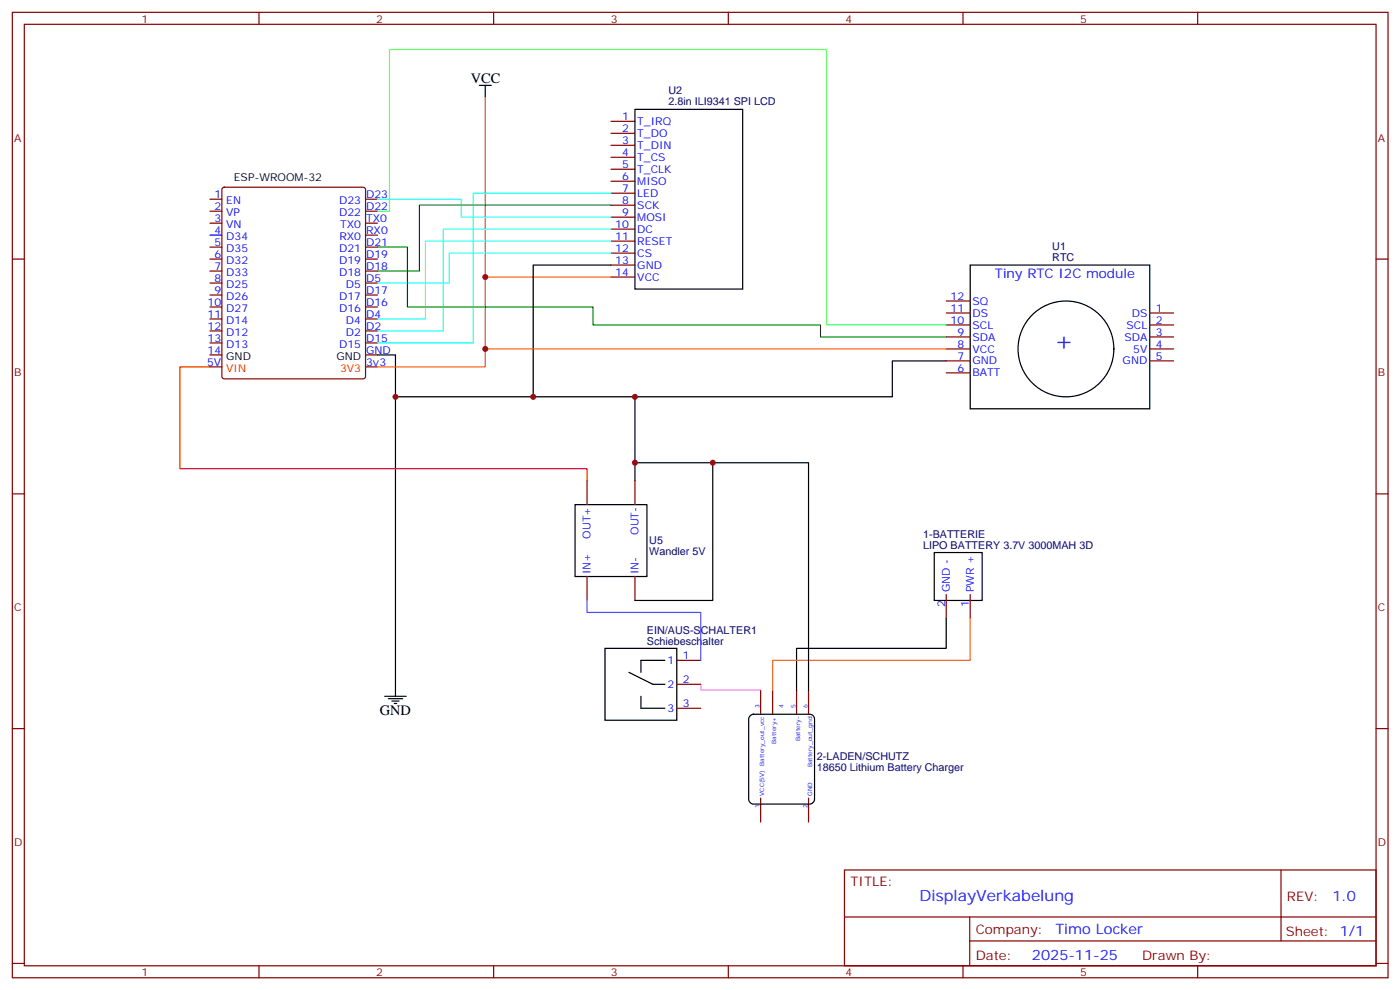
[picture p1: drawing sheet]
<svg xmlns="http://www.w3.org/2000/svg" width="413mm" height="292mm" viewBox="0 0 413 292" stroke-linecap="round" stroke-linejoin="round" font-family="sans-serif">
<g fill="none" stroke="#870000" stroke-width=".35">
<path d="M3.6 3.6h405.4v284.4h-405.4zM7.2 7.2h398.2v277.2h-398.2zM76.3 3.6v3.6M145.5 3.6v3.6M214.6 3.6v3.6M283.7 3.6v3.6M352.9 3.6v3.6M180 35.7h7.1M180 39.3h7.1M61.8 58.7h3.6M65.6 55.3l.5-.2h40.9l.5 .2 .2 .5v55.1l-.2 .5-.5 .2h-40.9l-.5-.3-.2-.4v-55.1zM107.7 58.7h3.5"/>
<path d="M180 42.8h7.1M180 46.3h7.1M180 49.8h7.1M180 53.4h7.1M180 56.9h7.1M3.6 76.3h3.6M61.8 76.3h3.6M61.8 62.2h3.6M61.8 65.7h3.6M61.8 72.8h3.6M61.8 79.8h3.6M107.7 76.3h3.5"/>
<path d="M107.7 62.2h3.5M107.7 65.7h3.5M107.7 69.3h3.5M107.7 72.8h3.5M107.7 79.8h3.5M180 60.4h7.1M180 64h7.1M180 67.5h7.1M180 71h7.1M180 74.5h7.1M180 78.1h7.1M405.4 76.3h3.6"/>
<path d="M61.8 83.4h3.6M61.8 86.9h3.6M61.8 90.4h3.6M61.8 93.9h3.6M61.8 97.5h3.6M107.7 83.4h3.5M107.7 86.9h3.5M107.7 90.4h3.5M107.7 93.9h3.5M107.7 97.5h3.5M180 81.6h7.1M278.8 92.2h7.1"/>
<path d="M278.8 95.7h7.1M278.8 99.2h7.1M278.8 88.7h7.1M338.8 92.2h7M338.8 95.7h7M338.8 99.2h7M61.8 101h3.6M61.8 104.5h3.6M61.8 108.1h3.6M107.7 101h3.5M107.7 104.5h3.5M107.7 108.1h3.5"/>
<path d="M278.8 102.8h7.1M278.8 106.3h7.1M278.8 109.8h7.1M338.8 102.8h7M338.8 106.3h7M3.6 145.5h3.6M173 141.6v7M187.1 141.6v7M405.4 145.5h3.6M173 169.8v7M187.1 169.8v7M278.8 175.1v7"/>
<path d="M285.9 175.1v7M199.4 194.5h7.1M3.6 214.6h3.6M199.4 201.5h7.1M199.4 208.6h7.1M224.1 203.3v7.1M227.6 203.3v7.1M234.7 203.3v7.1M238.2 203.3v7.1M405.4 214.6h3.6M224.1 235.1v7M238.2 235.1v7"/>
<path d="M248.8 256.2h156.6v28.2h-156.6zM377.4 256.2v20.9M248.8 270.1h156.5M285.7 277.1h119.6M285.7 270.1v14.1M3.6 283.7h3.6M76.3 284.4v3.6M145.5 284.4v3.6M214.6 284.4v3.6M283.7 284.4v3.6M352.9 284.4v3.6M405.4 283.7h3.6"/>
</g>
<path d="M61.8 69.3h3.6" fill="none" stroke="#00f" stroke-width=".35"/>
<g fill="none" stroke="#000" stroke-width=".35">
<path d="M141.2 25.2h3.5M143 25.2v3.5M187.1 32.2h31.7v52.9h-31.7zM180 78.1h-22.9v38.8M285.9 78.1h52.9v42.3h-52.9zM111.2 104.5h5.3v100.6M116.5 116.9h70.6v24.7M278.8 106.3h-15.9v10.6h-75.8M187.1 136.3h22.9v40.5h-22.9M210 136.3h28.2v67M169.4 148.6h21.2v21.2h-21.2zM275.3 162.7h14.1v14.1h-14.1z"/>
<path d="M178.3 191h21.1v21.1h-21.1zM185.3 198l7.1 3.5h3.5M195.9 194.5h-7.1v3.5M278.8 182.1v8.9h-44.1v12.3M113.3 205.1h6.4M114.4 205.8h4.2M115.5 206.5h2.1M116.2 207.2h.7M188.8 205.1v3.5h7.1M220.9 210.9l1.1-.5h16.6a1.41 1.41 0 0 1 1.4 1.4v23.6a1.51 1.51 0 0 1-1.4 1.4h-16.6a1.51 1.51 0 0 1-1.4-1.4v-23.6z"/>
<circle cx="314.1" cy="102.8" r="14.1"/>
</g>
<path d="M61.8 108.1h-8.8v29.9h120v3.6" fill="none" stroke="#f00" stroke-width=".35"/>
<path d="M143 28.7v79.4h-31.8M143 81.6h37M143 102.8h135.8M285.9 182.1v12.4h-58.3v8.8" fill="none" stroke="#f60" stroke-width=".35"/>
<path d="M206.5 201.5v1.8h17.6" fill="none" stroke="#f0f" stroke-width=".35"/>
<path d="M173 176.8v3.6h33.5v14.1" fill="none" stroke="#90f" stroke-width=".35"/>
<path d="M111.2 58.7h24.7v5.3h44.1M180 74.5h-47.6v8.9h-21.2M180 67.5h-49.4v30h-19.4M180 71h-54.7v22.9h-14.1" fill="none" stroke="#3ff" stroke-width=".35"/>
<path d="M180 56.9h-40.5v44.1h-28.3" fill="none" stroke="#0ff" stroke-width=".35"/>
<path d="M111.2 62.2h3.6v-47.6h128.7v81.1h35.3" fill="none" stroke="#6f6" stroke-width=".35"/>
<path d="M111.2 72.8h8.9v17.6h54.6v5.3h67.1v3.5h37M180 60.4h-56.4v19.4h-12.4" fill="none" stroke="#008700" stroke-width=".35"/>
<g fill="#c00">
<circle cx="116.5" cy="116.9" r=".88"/>
<circle cx="187.1" cy="136.3" r=".88"/>
<circle cx="210" cy="136.3" r=".88"/>
<circle cx="187.1" cy="116.9" r=".88"/>
<circle cx="143" cy="81.6" r=".88"/>
<circle cx="157.1" cy="116.9" r=".88"/>
<circle cx="143" cy="102.8" r=".88"/>
</g>
<text font-size="7.4" fill="#00f" x="310.6" y="102.8">+</text>
<text font-size="4.6" fill="#00f" x="270.9" y="265.3">DisplayVerkabelung</text>
<g font-size="4.2">
<text x="138.7" y="24.4">VCC</text>
<text x="111.9" y="210.7">GND</text>
</g>
<g font-size="4.2" fill="#00f">
<text x="392.6" y="265.5">1.0</text>
<text x="311" y="275">Timo Locker</text>
<text x="304.1" y="282.9">2025-11-25</text>
</g>
<text font-size="3.9" fill="#00f" x="293.1" y="82">Tiny RTC I2C module</text>
<g font-size="3.9" fill="#800">
<text x="250.6" y="260.8">TITLE:</text>
<text x="379.2" y="265.5">REV:</text>
<text x="287.5" y="275">Company:</text>
<text x="378.9" y="275.6">Sheet: 1/1</text>
<text x="287.5" y="282.7">Date:</text>
<text x="336.5" y="282.8">Drawn By:</text>
</g>
<g font-size="3.2" fill="#800">
<text x="41.7" y="6.6">1</text>
<text x="110.9" y="6.6">2</text>
<text x="180" y="6.6">3</text>
<text x="249.2" y="6.6">4</text>
<text x="318.3" y="6.6">5</text>
<text x="4.2" y="41.7">A</text>
<text x="406" y="41.7">A</text>
<text x="4.2" y="110.9">B</text>
<text x="406" y="110.9">B</text>
<text x="4.2" y="180">C</text>
<text x="406" y="180">C</text>
<text x="4.2" y="249.2">D</text>
<text x="406" y="249.2">D</text>
<text x="41.7" y="287.4">1</text>
<text x="110.9" y="287.4">2</text>
<text x="180" y="287.4">3</text>
<text x="249.2" y="287.4">4</text>
<text x="318.3" y="287.4">5</text>
</g>
<g font-size="3.2" fill="#000080">
<text x="196.9" y="27.8">U2</text>
<text x="196.9" y="30.9">2.8in ILI9341 SPI LCD</text>
<text x="310" y="77">RTC</text>
<text x="310" y="73.7">U1</text>
<text x="191.3" y="160.3">U5</text>
<text x="272" y="161.7">LIPO BATTERY 3.7V 3000MAH 3D</text>
<text x="272" y="158.5">1-BATTERIE</text>
<text x="191.3" y="163.4">Wandler 5V</text>
<text x="190.6" y="189.9">Schiebeschalter</text>
<text x="190.6" y="186.7">EIN/AUS-SCHALTER1</text>
<text x="240.7" y="227.1">18650 Lithium Battery Charger</text>
<text x="240.7" y="223.8">2-LADEN/SCHUTZ</text>
</g>
<g font-size="3.2" fill="#00f">
<text x="183.3" y="35.4">1</text>
<text x="183.3" y="38.9">2</text>
<text x="187.8" y="36.8">T_IRQ</text>
<text x="187.8" y="40.3">T_DO</text>
<text x="183.3" y="42.4">3</text>
<text x="183.3" y="46">4</text>
<text x="187.8" y="43.9">T_DIN</text>
<text x="187.8" y="47.4">T_CS</text>
<text x="183.3" y="49.5">5</text>
<text x="183.3" y="53">6</text>
<text x="187.8" y="50.9">T_CLK</text>
<text x="63.2" y="58.3">1</text>
<text x="107.9" y="58.3">D23</text>
<text x="183.3" y="56.6">7</text>
<text x="187.8" y="54.4">MISO</text>
<text x="187.8" y="58">LED</text>
<text x="63.2" y="65.4">3</text>
<text x="63.2" y="61.8">2</text>
<text x="66.7" y="63.6">VP</text>
<text x="66.7" y="60.1">EN</text>
<text x="99.9" y="60.1">D23</text>
<text x="99.9" y="63.6">D22</text>
<text x="107.9" y="61.8">D22</text>
<text x="107.9" y="65.4">TX0</text>
<text x="183.3" y="60.1">8</text>
<text x="183.3" y="63.6">9</text>
<text x="187.8" y="61.5">SCK</text>
<text x="187.8" y="65">MOSI</text>
<text x="63.2" y="68.9">4</text>
<text x="66.7" y="70.7">D34</text>
<text x="66.7" y="67.1">VN</text>
<text x="100" y="70.7">RX0</text>
<text x="100.3" y="67.1">TX0</text>
<text x="107.9" y="68.9">RX0</text>
<text x="181.3" y="67.1">10</text>
<text x="181.3" y="70.7">11</text>
<text x="187.8" y="68.5">DC</text>
<text x="63.2" y="76">6</text>
<text x="63.2" y="72.4">5</text>
<text x="66.7" y="77.7">D32</text>
<text x="66.7" y="74.2">D35</text>
<text x="99.9" y="74.2">D21</text>
<text x="99.9" y="77.7">D19</text>
<text x="107.9" y="72.4">D21</text>
<text x="107.9" y="76">D19</text>
<text x="181.3" y="74.2">12</text>
<text x="181.3" y="77.7">13</text>
<text x="187.8" y="72.1">RESET</text>
<text x="187.8" y="75.6">CS</text>
<text x="63.2" y="83">8</text>
<text x="63.2" y="79.5">7</text>
<text x="66.7" y="81.2">D33</text>
<text x="99.9" y="81.2">D18</text>
<text x="107.9" y="79.5">D18</text>
<text x="107.9" y="83">D5</text>
<text x="181.3" y="81.2">14</text>
<text x="187.8" y="79.1">GND</text>
<text x="187.8" y="82.7">VCC</text>
<text x="63.2" y="86.5">9</text>
<text x="66.7" y="88.3">D26</text>
<text x="66.7" y="84.8">D25</text>
<text x="99.9" y="88.3">D17</text>
<text x="101.9" y="84.8">D5</text>
<text x="107.9" y="86.5">D17</text>
<text x="280.1" y="88.3">12</text>
<text x="286.6" y="89.7">SQ</text>
<text x="61.2" y="93.6">11</text>
<text x="61.2" y="90.1">10</text>
<text x="66.7" y="95.4">D14</text>
<text x="66.7" y="91.8">D27</text>
<text x="99.9" y="91.8">D16</text>
<text x="101.9" y="95.4">D4</text>
<text x="107.9" y="90.1">D16</text>
<text x="107.9" y="93.6">D4</text>
<text x="280.1" y="95.4">10</text>
<text x="280.1" y="91.8">11</text>
<text x="286.6" y="93.2">DS</text>
<text x="333.5" y="93.2">DS</text>
<text x="340.5" y="91.8">1</text>
<text x="340.5" y="95.4">2</text>
<text x="61.2" y="100.6">13</text>
<text x="61.2" y="97.1">12</text>
<text x="66.7" y="98.9">D12</text>
<text x="101.9" y="98.9">D2</text>
<text x="107.9" y="97.1">D2</text>
<text x="107.9" y="100.6">D15</text>
<text x="282.1" y="98.9">9</text>
<text x="286.6" y="100.3">SDA</text>
<text x="286.6" y="96.8">SCL</text>
<text x="331.3" y="100.3">SDA</text>
<text x="331.9" y="96.8">SCL</text>
<text x="340.5" y="98.9">3</text>
<text x="61" y="107.7">5V</text>
<text x="61.2" y="104.2">14</text>
<text x="66.7" y="102.4">D13</text>
<text x="99.9" y="102.4">D15</text>
<text x="107.9" y="104.2">GND</text>
<text x="107.9" y="107.7">3v3</text>
<text x="282.1" y="105.9">7</text>
<text x="282.1" y="102.4">8</text>
<text x="286.6" y="107.4">GND</text>
<text x="286.6" y="103.8">VCC</text>
<text x="330.8" y="107.4">GND</text>
<text x="333.9" y="103.8">5V</text>
<text x="340.5" y="102.4">4</text>
<text x="340.5" y="105.9">5</text>
<text x="282.1" y="109.5">6</text>
<text x="286.6" y="110.9">BATT</text>
<text x="174" y="158.7" transform="rotate(-90 174 158.7)">OUT+</text>
<text x="188.1" y="157.5" transform="rotate(-90 188.1 157.5)">OUT-</text>
<text x="174" y="169.1" transform="rotate(-90 174 169.1)">IN+</text>
<text x="188.1" y="169.1" transform="rotate(-90 188.1 169.1)">IN-</text>
<text x="278.4" y="178.9" transform="rotate(-90 278.4 178.9)">2</text>
<text x="279.9" y="174.4" transform="rotate(-90 279.9 174.4)">GND -</text>
<text x="285.5" y="178.9" transform="rotate(-90 285.5 178.9)">1</text>
<text x="286.9" y="174.4" transform="rotate(-90 286.9 174.4)">PWR +</text>
<text x="196.7" y="195.5">1</text>
<text x="201.2" y="194.1">1</text>
<text x="196.7" y="202.6">2</text>
<text x="201.2" y="201.2">2</text>
<text x="196.7" y="209.7">3</text>
<text x="201.2" y="208.2">3</text>
</g>
<g font-size="3.2">
<text x="68.9" y="53.4">ESP-WROOM-32</text>
<text x="66.7" y="105.9">GND</text>
<text x="99.1" y="105.9">GND</text>
</g>
<g font-size="3.2" fill="#f00">
<text x="66.7" y="109.5">VIN</text>
<text x="100.2" y="109.5">3V3</text>
</g>
<g font-size="1.8" fill="#00f">
<text x="223.8" y="208.6" transform="rotate(-90 223.8 208.6)">3</text>
<text x="230.8" y="208.6" transform="rotate(-90 230.8 208.6)">4</text>
<text x="234.4" y="208.6" transform="rotate(-90 234.4 208.6)">5</text>
<text x="237.9" y="208.6" transform="rotate(-90 237.9 208.6)">6</text>
<text x="228.7" y="219" transform="rotate(-90 228.7 219)">Battery+</text>
<text x="235.8" y="218.4" transform="rotate(-90 235.8 218.4)">Battery-</text>
<text x="239.3" y="226" transform="rotate(-90 239.3 226)">Battery_out_gnd</text>
<text x="223.8" y="237.9" transform="rotate(-90 223.8 237.9)">1</text>
<text x="225.2" y="234.4" transform="rotate(-90 225.2 234.4)">VCC(5V) Battery_out_vcc</text>
<text x="237.9" y="237.9" transform="rotate(-90 237.9 237.9)">2</text>
<text x="239.3" y="234.4" transform="rotate(-90 239.3 234.4)">GND</text>
</g>
</svg>
